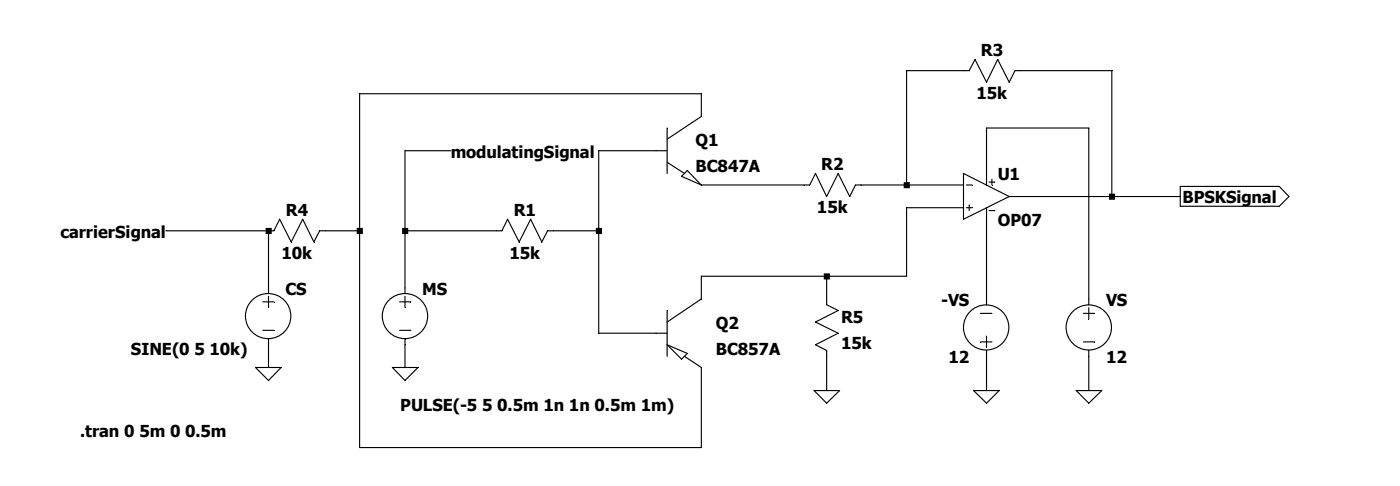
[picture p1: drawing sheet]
<svg xmlns="http://www.w3.org/2000/svg" width="165mm" height="57mm" viewBox="0 0 165 57" stroke-linecap="round" stroke-linejoin="round" font-family="sans-serif">
<g fill="none" stroke="#000" stroke-width=".13">
<path d="M53 17.7h-5.4v16.8M78.4 19l2.1 1.4M78.4 15v5.4M78.4 16.3l4.1-2.6v-2.7h-40.2v41.5h40.2v-9.4l-2-1.3M78.4 17.7h-8v21.4h8M19.5 27.1h12.7l.7-1.4 1.3 2.7 1.4-2.7 1.3 2.7 .7-1.3h4.7M30.9 35.4h1.3M30.9 38.8h1.3M31.6 27.1v7.4M31.6 34.8v1.3M31.6 39.8v3.3M47 35.4h1.3"/>
<path d="M47 38.8h1.3M47.6 34.8v1.3M47.6 39.8v3.3M47.6 27.1h11.4l.7-1.4 1.3 2.7 1.4-2.7 1.3 2.7 .7-1.3h6M78.4 36.4v5.4M80.1 20.7l.7-.7 1.7 1.7zM82.5 21.7h12.7l.7-1.3 1.3 2.7 1.3-2.7 1.4 2.7 .7-1.4h12.7M97.2 32.4v3.4l1.3 .6-2.6 1.4 2.6 1.3-2.6 1.4 1.3 .6v4.7M106.6 21.7v-13.4h7.3l.7-1.3 1.4 2.6 1.3-2.6 1.3 2.6 .7-1.3h11.4v14.8M113.3 24.4h-6.7v8h-24.1v2.7l-4.1 2.7M113.3 20.4l5.3 2.7-5.3 2.6zM113.6 21.7h.7"/>
<path d="M113.6 24.4h.7M113.9 24v.7M115.3 36.8h1.3M116 21.7v-6.7h12v20.8M116 24.4v11.4M116 39.5v1.3M116.3 21.4h.7M116.3 24.7h.7M116.6 21v.7M118.6 23.1h20.2M127.4 36.8h1.3M128 36.1v1.4"/>
<path d="M138.8 21.9h11.6l1.1 1.2-1.1 1.1h-11.6zM30 43.1h3l-1.4 1.6zM46.1 43.1h3l-1.5 1.6zM78.4 40.5l2.4 1-.7 .7zM95.7 45.8h3l-1.5 1.5zM114.5 45.8h3l-1.5 1.5zM115.3 40.1h1.3M116 41.1v4.7M126.5 45.8h3l-1.5 1.5zM127.4 40.1h1.3M128 41.1v4.7"/>
<circle cx="31.5" cy="37.1" r="2.66"/>
<circle cx="47.6" cy="37.1" r="2.66"/>
<circle cx="115.9" cy="38.4" r="2.66"/>
<circle cx="128" cy="38.4" r="2.66"/>
</g>
<path d="M8.5 57.1h.7zM31.2 26.8h.7v.7h-.7zM41.9 26.8h.8v.7h-.8zM41.9 57.1h.8zM47.3 26.8h.7v.7h-.7zM70 26.8h.8v.7h-.8zM70 57.1h.8zM84.8 57.1h.7zM91.5 57.1h.7zM96.8 32.1h.8v.7h-.8zM98.2 57.1h.7zM103.6 57.1h.7zM106.2 21.4h.8v.7h-.8zM130.4 22.7h.7v.7h-.7z" fill-rule="evenodd" fill="#000"/>
<g font-size="1.9">
<text x="114.8" y="11.6">15k</text>
<text x="115.3" y="6.6">R3</text>
<text x="81.8" y="17.1">Q1</text>
<text x="53" y="18.5">modulatingSignal</text>
<text x="81.8" y="20.2">BC847A</text>
<text x="96.5" y="20">R2</text>
<text x="117.3" y="21.2">U1</text>
<text x="139" y="23.9">BPSKSignal</text>
<text x="7.1" y="27.9">carrierSignal</text>
<text x="33.6" y="25.4">R4</text>
<text x="60.4" y="25.4">R1</text>
<text x="96" y="25">15k</text>
<text x="117.3" y="26.5">OP07</text>
<text x="33.1" y="30.3">10k</text>
<text x="33.6" y="34.6">CS</text>
<text x="49.6" y="34.6">MS</text>
<text x="59.9" y="30.3">15k</text>
<text x="110.6" y="35.9">-VS</text>
<text x="130" y="35.9">VS</text>
<text x="15.4" y="41.7">SINE(0 5 10k)</text>
<text x="84.1" y="38.6">Q2</text>
<text x="84.1" y="41.6">BC857A</text>
<text x="98.9" y="37.9">R5</text>
<text x="98.9" y="40.9">15k</text>
<text x="111.5" y="42.6">12</text>
<text x="130" y="42.6">12</text>
<text x="9.4" y="51.3">.tran 0 5m 0 0.5m</text>
<text x="47.1" y="48.3">PULSE(-5 5 0.5m 1n 1n 0.5m 1m)</text>
</g>
</svg>
